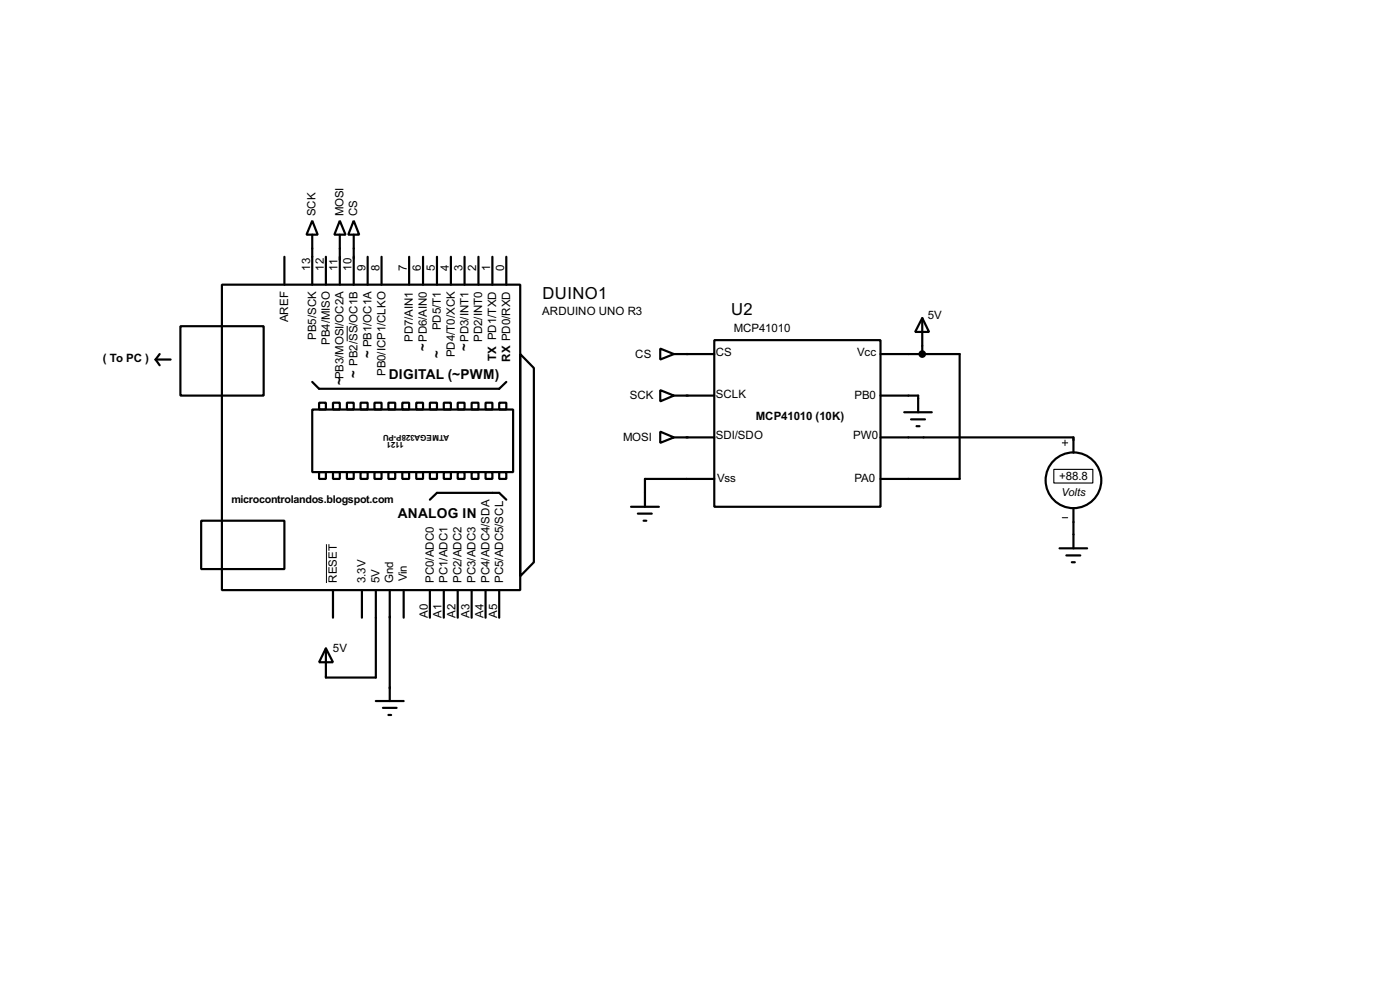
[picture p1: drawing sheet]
<svg xmlns="http://www.w3.org/2000/svg" width="256mm" height="180mm" viewBox="0 0 256 180" stroke-linecap="round" stroke-linejoin="round" font-family="sans-serif">
<g fill="none" stroke="#000" stroke-width=".4">
<path d="M33.1 59.7h15.2v12.7h-15.2zM40.7 52.1h54.6v55.9h-54.6zM52.1 47v5.1M57.2 40.4l1 2.6h-2zM57.2 43v9.1M59.7 47v5.1M62.3 40.4l1 2.6h-2zM62.3 43v9.1M64.8 40.4l1 2.6h-2zM64.8 43v9.1M67.4 47v5.1M69.9 47v5.1"/>
<path d="M75 47v5.1M77.5 47v5.1M80.1 47v5.1M82.6 47v5.1M85.1 47v5.1M87.7 47v5.1M90.2 47v5.1M92.8 47v5.1M169 58.2l1.2 2.6h-2.5zM169 58.2v6.6h-2.6M28.5 65.8h2.8M28.5 65.8l.8 1.1"/>
<path d="M29.3 64.8l-.8 1M57.2 75h36.8v11.4h-36.8zM57.2 69.9l1.3 1.3h33l1.3-1.3M58.5 73.7h1.2v1.3h-1.2zM61 73.7h1.3v1.3h-1.3zM63.6 73.7h1.2v1.3h-1.2zM66.1 73.7h1.3v1.3h-1.3zM68.6 73.7h1.3v1.3h-1.3zM71.2 73.7h1.2v1.3h-1.2zM73.7 73.7h1.3v1.3h-1.3zM76.3 73.7h1.2v1.3h-1.2zM78.8 73.7h1.3v1.3h-1.3z"/>
<path d="M81.3 73.7h1.3v1.3h-1.3zM83.9 73.7h1.2v1.3h-1.2zM86.4 73.7h1.3v1.3h-1.3zM89 73.7h1.2v1.3h-1.2zM91.5 73.7h1.3v1.3h-1.3zM95.3 64.8l2.5 2.6v35.5l-2.5 2.6zM121 63.8l2.5 1-2.5 1zM121 71.4l2.5 1-2.5 1.1zM121 79l2.5 1.1-2.5 1zM123.5 64.8h2.5M123.5 72.4h2.5M125.8 64.8h5.1z"/>
<path d="M125.8 72.4h5.1zM130.9 62.3h30.4v30.5h-30.4zM161.3 64.8h5.1zM161.3 72.4h5.1zM165.7 75.5h5M166.4 72.4h1.8v3.1M166.9 76.8h2.6M167.9 78h.6M169.5 64.8h6.3v22.9h-9.4M36.9 95.3h15.2v8.9h-15.2zM58.5 86.4h1.2v1.3h-1.2zM61 86.4h1.3v1.3h-1.3z"/>
<path d="M63.6 86.4h1.2v1.3h-1.2zM66.1 86.4h1.3v1.3h-1.3zM68.6 86.4h1.3v1.3h-1.3zM71.2 86.4h1.2v1.3h-1.2zM73.7 86.4h1.3v1.3h-1.3zM76.3 86.4h1.2v1.3h-1.2zM78.8 86.4h1.3v1.3h-1.3zM78.8 91.5l1.3-1.3h11.4l1.3 1.3M81.3 86.4h1.3v1.3h-1.3zM83.9 86.4h1.2v1.3h-1.2zM86.4 86.4h1.3v1.3h-1.3zM89 86.4h1.2v1.3h-1.2z"/>
<path d="M91.5 86.4h1.3v1.3h-1.3zM115.6 92.8h5.1M116.9 94h2.5M117.9 95.3h.5M123.5 80.1h2.5M125.8 80.1h5.1zM125.8 87.7h5.1zM125.8 87.7h-7.6v5.1M161.3 80.1h5.1zM161.3 87.7h5.1zM166.4 80.1h30.3v2.8M196.7 93v7.4"/>
<path d="M59.7 118.7l1.3 2.5h-2.5zM61 108v5.1M66.3 108v5.1M68.9 108v16h-9.2v-5.3M71.4 108v20.3M74 108v5.1M78.8 108v5.1M81.3 108v5.1M83.9 108v5.1M86.4 108v5.1M89 108v5.1M91.5 108v5.1"/>
<path d="M194.1 100.4h5.1M195.4 101.7h2.5M196.4 102.9h.5M68.9 128.3h5.1M70.2 129.6h2.5M71.2 130.9h.5"/>
<circle cx="196.6" cy="87.9" r="5.1"/>
</g>
<path d="M63.6 59.6v2.8M59.8 99.6v7.1M194.6 81.1h1M194.6 94.8h1M195.1 80.6v1" fill="none" stroke="#000" stroke-width=".18"/>
<circle cx="168.9" cy="64.8" r=".5" fill="#000" stroke="#000" stroke-width=".4"/>
<path d="M193.1 85.9h7.1v2.5h-7.1z" fill="none" stroke="#000" stroke-width=".2"/>
<g font-size="3.4">
<text x="99.4" y="54.7">DUINO1</text>
<text x="134" y="57.7">U2</text>
</g>
<g font-size="2.8">
<text x="71.2" y="69.5">DIGITAL (~PWM)</text>
<text x="72.9" y="94.9">ANALOG IN</text>
</g>
<g font-size="2.7">
<text x="68.1" y="65.5" transform="rotate(-90 68.1 65.5)">~</text>
<text x="78.3" y="64.2" transform="rotate(-90 78.3 64.2)">~</text>
<text x="80.8" y="65.5" transform="rotate(-90 80.8 65.5)">~</text>
<text x="85.9" y="64.2" transform="rotate(-90 85.9 64.2)">~</text>
<text x="63" y="70.6" transform="rotate(-90 63 70.6)">~</text>
<text x="65.6" y="69.3" transform="rotate(-90 65.6 69.3)">~</text>
</g>
<g font-size="2.4">
<text x="57.8" y="39.6" transform="rotate(-90 57.8 39.6)">SCK</text>
<text x="62.9" y="39.6" transform="rotate(-90 62.9 39.6)">MOSI</text>
<text x="65.5" y="39.6" transform="rotate(-90 65.5 39.6)">CS</text>
<text x="56.8" y="49.5" transform="rotate(-90 56.8 49.5)">13</text>
<text x="59.3" y="49.6" transform="rotate(-90 59.3 49.6)">12</text>
<text x="61.9" y="49.6" transform="rotate(-90 61.9 49.6)">11</text>
<text x="64.4" y="49.6" transform="rotate(-90 64.4 49.6)">10</text>
<text x="67" y="49.6" transform="rotate(-90 67 49.6)">9</text>
<text x="69.5" y="49.5" transform="rotate(-90 69.5 49.5)">8</text>
<text x="74.6" y="49.6" transform="rotate(-90 74.6 49.6)">7</text>
<text x="77.1" y="49.6" transform="rotate(-90 77.1 49.6)">6</text>
<text x="79.7" y="49.6" transform="rotate(-90 79.7 49.6)">5</text>
<text x="82.2" y="49.6" transform="rotate(-90 82.2 49.6)">4</text>
<text x="84.7" y="49.6" transform="rotate(-90 84.7 49.6)">3</text>
<text x="87.3" y="49.6" transform="rotate(-90 87.3 49.6)">2</text>
<text x="89.8" y="49.6" transform="rotate(-90 89.8 49.6)">1</text>
<text x="92.4" y="49.6" transform="rotate(-90 92.4 49.6)">0</text>
<text x="52.8" y="59" transform="rotate(-90 52.8 59)">AREF</text>
<text x="99.3" y="57.6">ARDUINO UNO R3</text>
<text x="170" y="58.3">5V</text>
<text x="57.9" y="62.2" transform="rotate(-90 57.9 62.2)">PB5/SCK</text>
<text x="60.4" y="63.1" transform="rotate(-90 60.4 63.1)">PB4/MISO</text>
<text x="68.1" y="63.6" transform="rotate(-90 68.1 63.6)">PB1/OC1A</text>
<text x="75.7" y="62.6" transform="rotate(-90 75.7 62.6)">PD7/AIN1</text>
<text x="78.2" y="62.6" transform="rotate(-90 78.2 62.6)">PD6/AIN0</text>
<text x="80.8" y="60.5" transform="rotate(-90 80.8 60.5)">PD5/T1</text>
<text x="83.3" y="65.4" transform="rotate(-90 83.3 65.4)">PD4/T0/XCK</text>
<text x="85.8" y="62.6" transform="rotate(-90 85.8 62.6)">PD3/INT1</text>
<text x="88.4" y="62.6" transform="rotate(-90 88.4 62.6)">PD2/INT0</text>
<text x="116.4" y="65.5">CS</text>
<text x="131.1" y="65.2">CS</text>
<text x="134.4" y="60.9">MCP41010</text>
<text x="157" y="65.2">Vcc</text>
<text x="18.9" y="66.2">( To PC )</text>
<text x="63" y="69.4" transform="rotate(-90 63 69.4)">PB3/MOSI/OC2A</text>
<text x="65.5" y="66.9" transform="rotate(-90 65.5 66.9)">PB2/SS/OC1B</text>
<text x="70.6" y="68.8" transform="rotate(-90 70.6 68.8)">PB0/ICP1/CLKO</text>
<text x="90.9" y="66.1" transform="rotate(-90 90.9 66.1)">TX PD1/TXD</text>
<text x="93.5" y="66.2" transform="rotate(-90 93.5 66.2)">RX PD0/RXD</text>
<text x="115.4" y="73">SCK</text>
<text x="131.1" y="72.8">SCLK</text>
<text x="138.5" y="76.9">MCP41010 (10K)</text>
<text x="156.5" y="73">PB0</text>
<text x="114.1" y="80.7">MOSI</text>
<text x="131.1" y="80.4">SDI/SDO</text>
<text x="156.3" y="80.4">PW0</text>
<text x="131.4" y="88.3">Vss</text>
<text x="156.5" y="88.3">PA0</text>
<text x="194.1" y="87.8">+88.8</text>
<text x="61.7" y="106.7" transform="rotate(-90 61.7 106.7)">RESET</text>
<text x="66.9" y="106.7" transform="rotate(-90 66.9 106.7)">3.3V</text>
<text x="69.5" y="106.7" transform="rotate(-90 69.5 106.7)">5V</text>
<text x="72.1" y="106.7" transform="rotate(-90 72.1 106.7)">Gnd</text>
<text x="74.6" y="106.4" transform="rotate(-90 74.6 106.4)">Vin</text>
<text x="79.5" y="106.7" transform="rotate(-90 79.5 106.7)">PC0/ADC0</text>
<text x="82" y="106.7" transform="rotate(-90 82 106.7)">PC1/ADC1</text>
<text x="84.6" y="106.7" transform="rotate(-90 84.6 106.7)">PC2/ADC2</text>
<text x="87.1" y="106.7" transform="rotate(-90 87.1 106.7)">PC3/ADC3</text>
<text x="89.6" y="106.7" transform="rotate(-90 89.6 106.7)">PC4/ADC4/SDA</text>
<text x="92.1" y="106.7" transform="rotate(-90 92.1 106.7)">PC5/ADC5/SCL</text>
<text x="78.3" y="113" transform="rotate(-90 78.3 113)">A0</text>
<text x="80.9" y="113" transform="rotate(-90 80.9 113)">A1</text>
<text x="83.4" y="113" transform="rotate(-90 83.4 113)">A2</text>
<text x="86" y="113" transform="rotate(-90 86 113)">A3</text>
<text x="88.5" y="113" transform="rotate(-90 88.5 113)">A4</text>
<text x="91" y="113" transform="rotate(-90 91 113)">A5</text>
<text x="61" y="119.3">5V</text>
</g>
<text font-size="2.3" x="194.5" y="90.8">Volts</text>
<text font-size="2.2" x="42.4" y="92.1">microcontrolandos.blogspot.com</text>
<g font-size="1.7">
<text x="74" y="80.8" transform="rotate(-180 74 80.8)">1121</text>
<text x="82.3" y="79.6" transform="rotate(-180 82.3 79.6)">ATMEGA328P-PU</text>
</g>
</svg>
